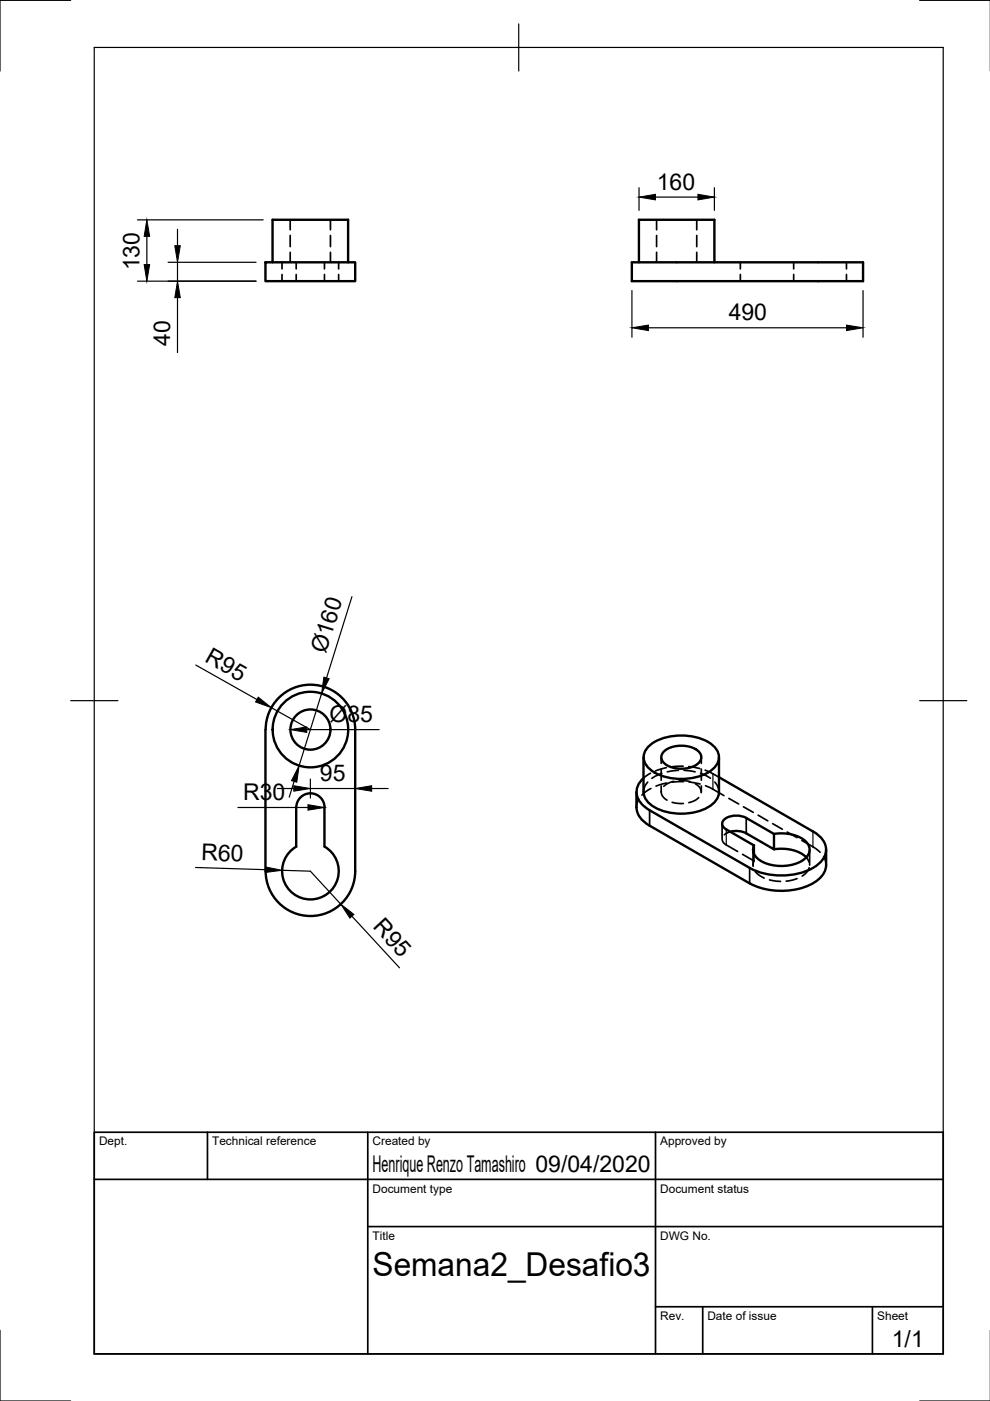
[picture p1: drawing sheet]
<svg xmlns="http://www.w3.org/2000/svg" width="210mm" height="297mm" viewBox="0 0 210 297" stroke-linecap="round" stroke-linejoin="round" font-family="sans-serif">
<!-- layer: Hidden -->
<g fill="none" stroke="#000" stroke-width=".36">
<path d="M59.8 55.6v1.4M59.8 58.2v1.4M61.5 46.6v2.1M61.5 49.9v2.4M61.5 53.5v2.1M62.8 55.6v1.4M62.8 58.2v1.4M68.8 55.6v1.4M68.8 58.2v1.4M70.1 46.6v2.1M70.1 49.9v2.4M70.1 53.5v2.1"/>
<path d="M71.8 55.6v1.4M71.8 58.2v1.4M139.2 46.6v2.1M139.2 49.9v2.4M139.2 53.5v2.1M147.7 46.6v2.1M147.7 49.9v2.4M147.7 53.5v2.1M157 55.6v1.4M157 58.2v1.4M168.3 55.6v1.4M168.3 58.2v1.4"/>
<path d="M179.5 55.6v1.4M179.5 58.2v1.4M135.4 169.5l-.5 1.7M137.3 165.8l-.7 1.2-.2 .9M137.9 163.9l-1.5 1.1M138 167.2l-1.1 .6-.8 .8M140.2 160.6v1.2M140.2 163.1v2.3M140.2 166.6v1.3M140.2 167.8l.2 .8 .5 .7 .5 .3M140.3 164l-2.1 1M141.3 162.8l-2.3 .6"/>
<path d="M141.4 166l-2.3 .7M142.5 170.1l2.4 .3M142.8 165.7l-1.3 .4-.8 .6M143.8 163.3l-2.3 .3M144 165.5l2.4 .2M144.8 162.5l-2.3 .1M144.9 165.7l-2.4 .1M145 163.3l2.4 .3M146 162.5l2.4 .4M146.1 165.8l2.3 .4M147.4 166.2l.8 .5a1.58 1.58 0 0 1 .5 1.4M148.1 169.1l-1 .7-1.1 .4"/>
<path d="M148.5 164l2.1 1M148.7 160.6v1.2M148.7 163.1v2.3M148.7 166.6v1.3M149.5 163.3l2.9 1.5M149.6 166.6l3.9 2.1M151.6 165.8l.7 1.2 .1 .9M153.1 174.7v3.2M153.1 178.1l.6 .8 2.7 1.6M154.5 169.3l2.1 1.2M154.8 176.3l-1.2 .7M157.6 171.1l2.1 1.1"/>
<path d="M160.7 172.8l2.1 1.2M163.8 174.6l2.1 1.2M166.9 176.4l2.1 1.2M170 178.2a14.7 14.7 0 0 1 3.9 2.5M157.4 181.1l2.5 1.4M159.7 180.2v3.2M159.9 182.5l-.2 1.2M159.9 181v1.5M160.1 184.8l.9 .8 1 .6M163.2 186.5l2.3 .4M169 186.3l-2.3 .5M170.9 181.8l.7 1"/>
<path d="M171.6 184l-.6 .9-.9 .8M171.7 180.2v3.2M174.6 181.6l.4 .9 .2 .9"/>
</g>
<!-- layer: Visible -->
<g fill="none" stroke="#000" stroke-width=".51">
<path d="M56.3 55.6h19v4h-19zM57.8 55.6v-9h16v9M134 55.6h49v4h-49zM135.5 55.6v-9h16v9M56.3 154.7v30M56.3 154.7a9.5 9.5 0 0 1 9.5-9.5 9.5 9.5 0 0 1 9.5 9.5v30M137.3 158.5a10.4 10.4 0 0 1 8.8-2.5 8.2 8.2 0 0 1 6 3.1 3.1 3.1 0 0 1-1.2 4.1 11.9 11.9 0 0 1-12.9 0 3.1 3.1 0 0 1-.7-4.7zM140.8 159.3a6.2 6.2 0 0 1 7.3 0 1.76 1.76 0 0 1-.6 3 6.4 6.4 0 0 1-6.7-.5 1.63 1.63 0 0 1 0-2.5zM63.9 168.9a2.99 2.99 0 0 1 3.2-.4 2.99 2.99 0 0 1 1.7 2.7v8.3a6 6 0 0 1 1.6 9.1 6 6 0 0 1-9.2 0 6 6 0 0 1 1.6-9.1v-8.3a2.99 2.99 0 0 1 1.1-2.3zM134.9 167.9l.1 3.3a4.6 4.6 0 0 0 2.7 3.9M136.4 160.6l.1 7.3a4.5 4.5 0 0 0 3.2 3.7 12.2 12.2 0 0 0 11.2-1 3.5 3.5 0 0 0 1.5-2.7v-7.3M136.5 165a3.7 3.7 0 0 0 .4 6.2l.8 .6"/>
<path d="M137.7 175.1l21.2 12.2a14.5 14.5 0 0 0 14.3-.6 4.4 4.4 0 0 0 2-3.3v-3.2M137.7 171.8l21.2 12.2M152.4 164.8l20 11.5a4.3 4.3 0 0 1 2.5 5 6.9 6.9 0 0 1-4.6 3.6 15.1 15.1 0 0 1-11.4-.9M154.8 176.3l1.2-.1 1.8 .3 6.3 3.6v-3.3l-5.9-3.4a4.4 4.4 0 0 0-4.7 .4 1.22 1.22 0 0 0 .5 2.1l5.9 3.3M159.9 179.2v1.8M164.1 176.8a8.5 8.5 0 0 1 6.8 1.6 2.48 2.48 0 0 1-1 4.2 9 9 0 0 1-9.3-.6 2.32 2.32 0 0 1-.7-2.7M56.3 184.7a9.5 9.5 0 0 0 9.5 9.5 9.5 9.5 0 0 0 9.5-9.5M164.1 180.1a8.3 8.3 0 0 1 6.8 1.7"/>
<circle cx="65.8" cy="154.7" r="4.3"/>
<circle cx="65.8" cy="154.7" r="8"/>
</g>
<!-- layer: Visible Narrow -->
<path d="M137.7 171.8v3.3M158.2 173.4v3.3M158.9 184v3.3" fill="none" stroke="#000" stroke-width=".36"/>
<!-- layer: Hidden Narrow -->
<path d="M151.2 164v3.3M154 175.9v3.2M172.4 176.3v3.2" fill="none" stroke="#000" stroke-width=".25"/>
<!-- layer: Border -->
<path d="M15 .1h-15v15M20 10.1h180v276.9h-180zM110 5.1v10M195 .1h15M15 148.6h10M195 148.6h10M0 282.1v14.9h15M195 297h15" fill="none" stroke="#000" stroke-width=".25"/>
<!-- layer: TitleBlock -->
<path d="M20 240.1h180v46.9h-180zM20 250h180M44 240.1v9.9M78 240.1v46.9M139 240.1v46.9M78 260.1h122M139 277.1h61M149 277.1v9.9M185 277.1v9.9" fill="none" stroke="#000" stroke-width=".36"/>
<!-- layer: Dimensions -->
<g fill="none" stroke="#000" stroke-width=".25">
<path d="M135.5 39.8v4.8M151.5 39.8v4.8M29.1 46.6h26.7M29.1 59.6h25.2M31.1 50.1v6M35.6 55.6h18.7M37.6 48.6v3.5M37.6 55.6v4M139 41.8h9M37.6 63.1v11.6M134 61.6v9.9M137.5 69.5h42"/>
<path d="M183 61.6v9.9M74.6 126.5l-5.4 17.2M41.5 141l13 7.3M57.5 150l8.3 4.7M65 154.7h15.4M68.2 147.1l-4.8 15.2M50.4 171.2h14.9M58.8 167.2h3.5M62.4 165.7l-1.1 3.3M65.8 165.2v4M65.8 167.2h9.5M78.8 167.2h3.5"/>
<path d="M41.5 183.9l14.8 .5M59.8 184.5l6 .2 6.4 7M74.6 194.3l10.1 10.9"/>
</g>
<g fill="#000" stroke="#000" stroke-width=".21">
<path d="M31.1 46.6l.6 3.5h-1.1zM30.6 56.1h1.1l-.6 3.5zM37.1 52.1h1.1l-.6 3.5zM135.5 41.8l3.5-.6v1.2zM148 41.2l3.5 .6-3.5 .6zM37.6 59.6l.6 3.5h-1.1zM134 69.5l3.5-.6v1.2zM179.5 68.9l3.5 .6-3.5 .6zM54.8 147.8l2.7 2.2-3.3-1.2zM61.6 154.7l3.4-.6v1.2zM68.7 143.6l1.1 .3-1.6 3.2zM63.4 162.3l-.5 3.5-1.1-.3z"/>
<path d="M62.3 166.6l3.5 .6-3.5 .6zM65.3 170.6l3.5 .6-3.5 .6zM75.3 167.2l3.5-.6v1.2zM56.3 183.8l3.5 .7-3.5 .5zM72.2 191.7l2.8 2.2-.8 .8z"/>
</g>
<text font-size="7" x="79" y="270.6">Semana2_Desafio3</text>
<g font-size="4.9">
<text x="139.3" y="40.2">160</text>
<text x="29.6" y="57.3" transform="rotate(-90 29.6 57.3)">130</text>
<text x="154.5" y="68">490</text>
<text x="36.1" y="73.3" transform="rotate(-90 36.1 73.3)">40</text>
<text x="43.2" y="140.2" transform="rotate(29 43.2 140.2)">R95</text>
<text x="69.1" y="138.6" transform="rotate(-73 69.1 138.6)">Ø160</text>
<text x="69.8" y="153.1">Ø85</text>
<text x="67.8" y="165.6">95</text>
<text x="51.6" y="169.6">R30</text>
<text x="42.6" y="182.4" transform="rotate(2 42.6 182.4)">R60</text>
<text x="78.9" y="196.6" transform="rotate(47 78.9 196.6)">R95</text>
<text x="79" y="248.5">Henrique Renzo Tamashiro 09/04/2020</text>
<text x="189.1" y="285.7">1/1</text>
</g>
<g font-size="2.5">
<text x="21" y="242.9">Dept.</text>
<text x="45" y="242.9">Technical reference</text>
<text x="79" y="242.9">Created by</text>
<text x="140" y="242.9">Approved by</text>
<text x="79" y="252.8">Document type</text>
<text x="140" y="252.8">Document status</text>
<text x="79" y="262.9">Title</text>
<text x="140" y="262.9">DWG No.</text>
<text x="140" y="279.9">Rev.</text>
<text x="150" y="279.9">Date of issue</text>
<text x="186" y="279.9">Sheet</text>
</g>
</svg>
